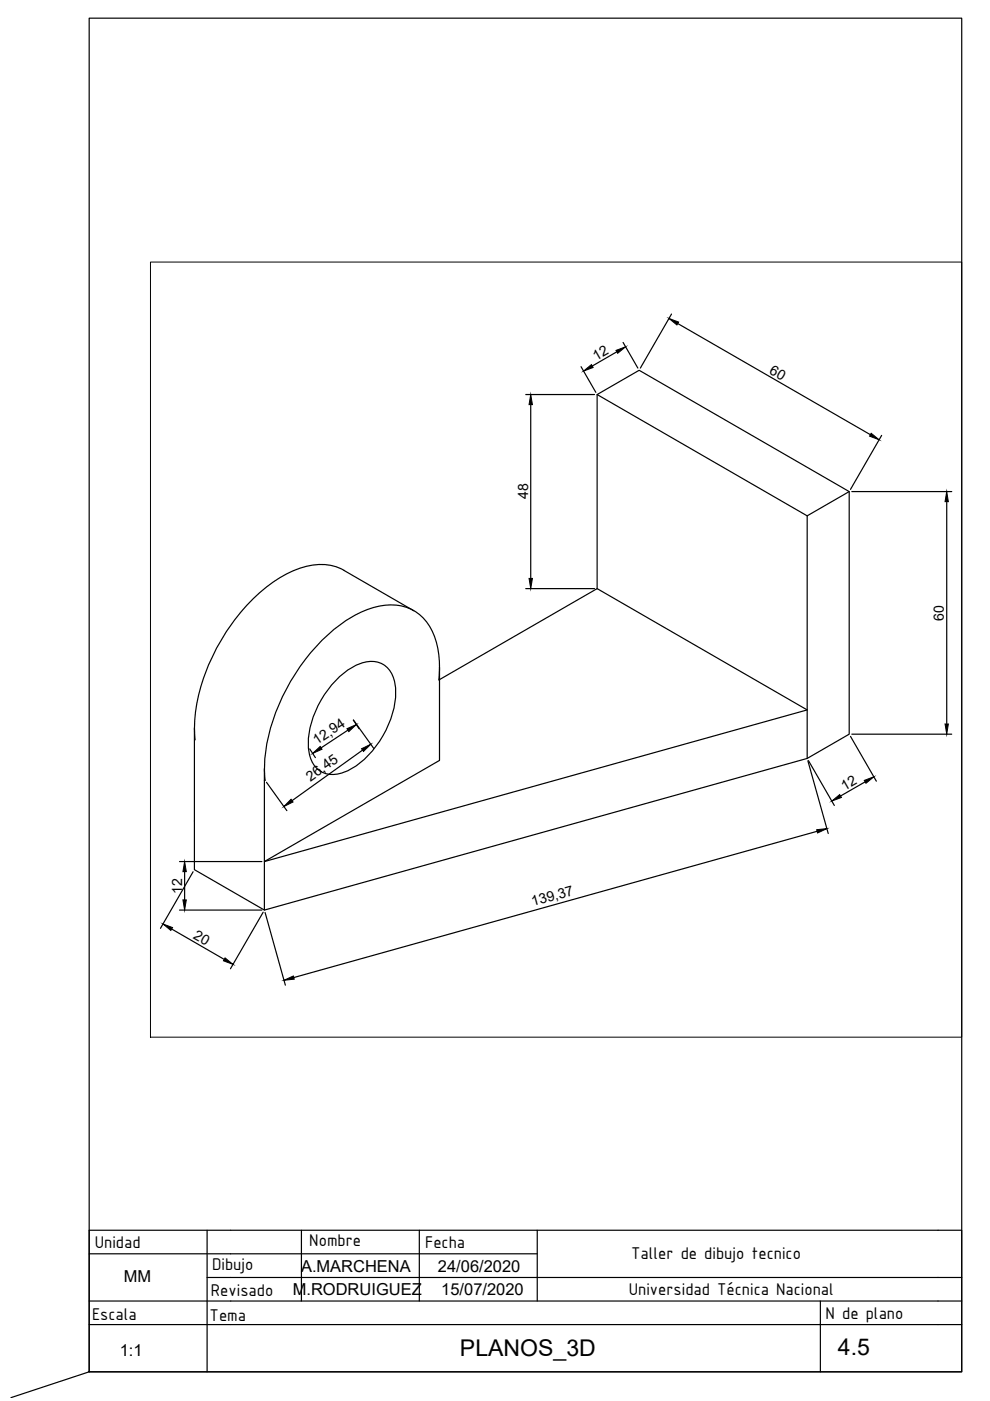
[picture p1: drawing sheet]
<svg xmlns="http://www.w3.org/2000/svg" width="210mm" height="297mm" viewBox="0 0 210 297" stroke-linecap="round" stroke-linejoin="round" font-family="sans-serif">
<!-- layer: 0 -->
<g fill="none" stroke="#000" stroke-width=".25">
<path d="M126.6 83.7l44.5 25.7M180.1 104.2l-9 5.2v41.1l-115 32.2v10.3l-14.9-8.6v-30M72.9 120.9l14.8 8.6M72.9 120.9a11.5 11.5 0 0 0-10-.2 34.5 34.5 0 0 0-15.7 14.5 37.7 37.7 0 0 0-5.9 20.1l.1 1.6M126.6 124.8v-41.1l8.9-5.2 44.6 25.7v51.5l-9 5.1-115 32.2M71.9 143.5a10.4 10.4 0 0 1 7.5-3.2 5.1 5.1 0 0 1 4.4 4.7 19.1 19.1 0 0 1-5.4 14.9 11.1 11.1 0 0 1-8.5 4.3 5.1 5.1 0 0 1-4.4-4.8 19.1 19.1 0 0 1 5.4-14.8zM93.1 144.1a17.6 17.6 0 0 0-2.7-12.3 9.8 9.8 0 0 0-10.6-3.1 29.3 29.3 0 0 0-15.1 11.1 40.6 40.6 0 0 0-8.6 22.6l.1 3-.1 .1M93.1 144.2l33.5-19.4 44.5 25.7v10.3M93.2 141.5v19.7l-37.1 21.5v-19.8M18.9 265.8h95M18.9 275.8h180M43.9 270.8h155"/>
<path d="M43.9 260.8v30.1M63.9 260.8v15M88.9 260.8v15M113.9 260.8v15M198.9 260.8h-180v30.1M18.9 280.8h180"/>
</g>
<!-- layer: Cotas -->
<g fill="none" stroke="#000" stroke-width=".25">
<path d="M123.2 77.7l3.1 5.5M130.8 74.6l-5.2 3M132.1 72.6l3.1 5.4M142.4 66.6l-6.6 11.4M143.7 68.6l40.8 23.6M111.5 83.7h14.6M112.5 85.8v36.8M186.9 92.3l-6.6 11.5M180.6 104.2h21.2M200.7 106.4v47.1M111.5 124.8h14.6M65.7 158.8l1.2 1.8"/>
<path d="M73.8 154.8l-5.7 3.8M74.9 152.7l1.2 1.8M74.9 152.7l4.3 6M76.9 159l-15 10.8M180.3 156.1l5.5 9.5M180.6 155.7h21.2M56.5 165.9l4.3 6M171.3 161.3l4.3 15.4M171.4 161.3l5.5 9.5M173.2 176.3l-110.9 31M183.4 165.8l-5.2 3M36.4 197l11.1 6.4"/>
<path d="M38.1 182.7h17.4M38.1 193h17.4M39.1 184.8v6M40.9 184.8l-6.9 12M55.8 193.4l-6.9 12M56.2 193.5l4.3 15.4M18.9 290.9v-287h185v287h-185l-16.6 5.4"/>
</g>
<g fill="#000" stroke="#000" stroke-width=".21">
<path d="M123.7 78.7l1.7-1.4 .4 .6zM130.6 74.3l2-.8-1.6 1.4zM141.8 67.5l2.1 .8-.4 .6zM112.5 83.7l.4 2.1h-.7zM184.7 91.9l1.7 1.3-2-.7zM200.7 104.2l.4 2.2h-.7zM112.2 122.6h.7l-.4 2.2zM66.3 159.7l1.6-1.4 .4 .6zM73.6 154.5l2-.9-1.6 1.5zM76.7 158.8l1.9-1-1.5 1.5zM200.4 153.5h.7l-.4 2.2zM61.7 169.5l.4 .5-1.9 1z"/>
<path d="M173.2 175.9l2.1-.2-2 .9zM176.4 169.8l1.6-1.3 .4 .6zM183.2 165.5l2.1-.8-1.7 1.4zM34.6 195.9l2 .8-.4 .6zM39.1 182.7l.4 2.1h-.7zM38.8 190.8h.7l-.4 2.2zM47.7 203.1l1.7 1.4-2-.8zM60.2 207.8l2-.9 .2 .7z"/>
</g>
<!-- layer: CajetinLine -->
<path d="M173.9 275.8v15.1M198.9 270.8h5v20.1h-185M198.9 260.8h5v10M198.9 275.8h5M198.9 280.8h5" fill="none" stroke="#000" stroke-width=".25"/>
<!-- layer: Cotas -->
<path d="M31.9 55.6h172v164.3h-172z" fill="none" stroke="#000" stroke-width=".21"/>
<g font-size="4.9">
<text x="97.5" y="287.5">PLANOS_3D</text>
<text x="177.7" y="287.2">4.5</text>
</g>
<g font-size="3.9">
<text x="20.1" y="264.5">Unidad</text>
<text x="45" y="269.4">Dibujo</text>
<text x="65.6" y="264.3">Nombre</text>
<text x="90.1" y="264.5">Fecha</text>
<text x="133.8" y="267">Taller de dibujo tecnico</text>
<text x="44.7" y="274.7">Revisado</text>
<text x="133.3" y="274.5">Universidad Técnica Nacional</text>
<text x="19.5" y="279.8">Escala</text>
<text x="44.4" y="280">Tema</text>
<text x="175.1" y="279.5">N de plano</text>
</g>
<g font-size="3.5">
<text x="63.8" y="269.8">A.MARCHENA</text>
<text x="92.9" y="269.8">24/06/2020</text>
<text x="26.3" y="271.8">MM</text>
<text x="62.1" y="274.5">M.RODRUIGUEZ</text>
<text x="93.6" y="274.6">15/07/2020</text>
<text x="25.4" y="287.5">1:1</text>
</g>
<g font-size="3">
<text x="126.4" y="76.5" transform="rotate(-30 126.4 76.5)">12</text>
<text x="163" y="79.1" transform="rotate(30 163 79.1)">60</text>
<text x="112" y="105.8" transform="rotate(-90 112 105.8)">48</text>
<text x="200.1" y="131.6" transform="rotate(-90 200.1 131.6)">60</text>
<text x="67.2" y="158" transform="rotate(-33 67.2 158)">12,94</text>
<text x="65.8" y="165.8" transform="rotate(-36 65.8 165.8)">26,45</text>
<text x="179" y="167.7" transform="rotate(-30 179 167.7)">12</text>
<text x="38.6" y="189.5" transform="rotate(-90 38.6 189.5)">12</text>
<text x="113" y="192.1" transform="rotate(-16 113 192.1)">139,37</text>
<text x="40.8" y="198.9" transform="rotate(30 40.8 198.9)">20</text>
</g>
</svg>
